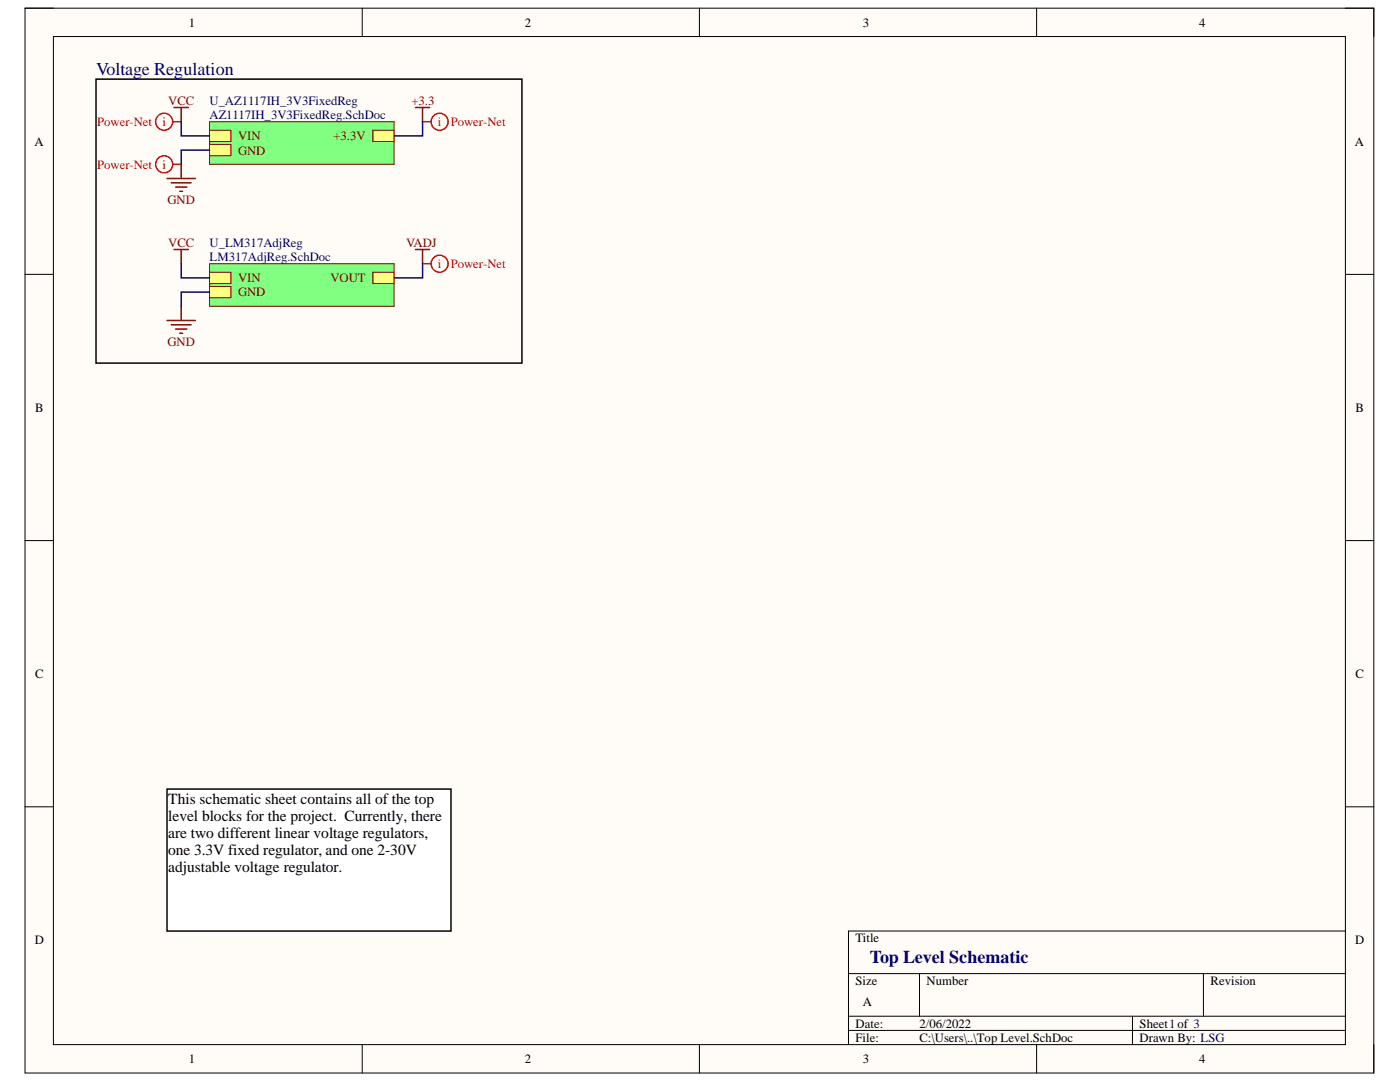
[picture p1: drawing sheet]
<svg xmlns="http://www.w3.org/2000/svg" width="279mm" height="216mm" viewBox="0 0 279 216" stroke-linecap="round" stroke-linejoin="round" font-family="sans-serif">
<path d="M5 1.6h269.2v212.5h-269.2z" fill-rule="evenodd" fill="#fffcf8"/>
<path d="M5 1.6h269.2v212.5h-269.2z" fill="none" stroke="#000" stroke-width=".2"/>
<path d="M10.7 7.3h257.8v201.1h-257.8z" fill-rule="evenodd" fill="#fffcf8"/>
<g fill="none" stroke="#000" stroke-width=".2">
<path d="M5 1.6h5.7M10.7 7.3h257.8v201.1h-257.8zM72.3 1.6v5.7M139.6 1.6v5.7M206.9 1.6v5.7M268.5 1.6h5.7v5.7M5 54.7h5.7M268.5 54.7h5.7M5 107.9h5.7M268.5 107.9h5.7M5 161h5.7M268.5 161h5.7"/>
<path d="M169.3 194.3h99.2M183.5 194.3v8.5M240.2 194.3v8.5M268.5 185.8h-99.2v22.6M72.3 208.4v5.7M139.6 208.4v5.7M169.3 202.8h99.2M169.3 205.6h99.2M206.9 208.4v5.7M226 202.8v5.6M274.2 208.4v5.7"/>
</g>
<path d="M33.3 35.6h5.7M34.2 36.5h3.9M34.7 21.5h2.9M35 37.3h2.3M35.9 38.2h.5M36.2 21.5v2.8M36.2 32.8v2.8M82.9 21.5h2.8M84.3 21.5v2.8" fill="none" stroke="#800000" stroke-width=".3"/>
<path d="M41.8 52.6h36.9v8.5h-36.9z" fill-rule="evenodd" fill="#80ff80"/>
<path d="M41.8 52.6h36.9v8.5h-36.9z" fill="none" stroke="#800000" stroke-width=".2"/>
<path d="M41.8 54.3h4.3v2.3h-4.3z" fill-rule="evenodd" fill="#ffff80"/>
<path d="M41.8 54.3h4.3v2.3h-4.3z" fill="none" stroke="#800000" stroke-width=".2"/>
<path d="M74.4 54.3h4.3v2.3h-4.3z" fill-rule="evenodd" fill="#ffff80"/>
<path d="M74.4 54.3h4.3v2.3h-4.3z" fill="none" stroke="#800000" stroke-width=".2"/>
<path d="M41.8 57.2h4.3v2.2h-4.3z" fill-rule="evenodd" fill="#ffff80"/>
<path d="M41.8 57.2h4.3v2.2h-4.3z" fill="none" stroke="#800000" stroke-width=".2"/>
<path d="M34.7 49.8h2.9M36.2 49.8v2.8M82.9 49.8h2.8M84.3 49.8v2.8M33.3 64h5.7M34.2 64.8h3.9M35 65.7h2.3M35.9 66.5h.5M36.2 61.1v2.9" fill="none" stroke="#800000" stroke-width=".3"/>
<path d="M41.8 24.3h36.9v8.5h-36.9z" fill-rule="evenodd" fill="#80ff80"/>
<path d="M41.8 24.3h36.9v8.5h-36.9z" fill="none" stroke="#800000" stroke-width=".2"/>
<path d="M41.8 26h4.3v2.3h-4.3z" fill-rule="evenodd" fill="#ffff80"/>
<path d="M41.8 26h4.3v2.3h-4.3z" fill="none" stroke="#800000" stroke-width=".2"/>
<path d="M74.4 26h4.3v2.3h-4.3z" fill-rule="evenodd" fill="#ffff80"/>
<path d="M74.4 26h4.3v2.3h-4.3z" fill="none" stroke="#800000" stroke-width=".2"/>
<path d="M41.8 28.8h4.3v2.3h-4.3z" fill-rule="evenodd" fill="#ffff80"/>
<path d="M41.8 28.8h4.3v2.3h-4.3z" fill="none" stroke="#800000" stroke-width=".2"/>
<g fill="none" stroke="#f00" stroke-width=".3">
<path d="M34.5 24.3h1.7M34.5 32.8h1.7M84.3 24.3h1.7M84.3 52.6h1.7"/>
<circle cx="32.8" cy="32.8" r="1.7"/>
<circle cx="32.8" cy="24.3" r="1.7"/>
<circle cx="87.7" cy="24.3" r="1.7"/>
<circle cx="87.7" cy="52.6" r="1.7"/>
</g>
<path d="M33.3 157.5h56.7v28.3h-56.7z" fill-rule="evenodd" fill="#fff"/>
<path d="M19.2 15.8h85v56.7h-85zM33.3 157.5h56.7v28.3h-56.7z" fill="none" stroke="#000" stroke-width=".3"/>
<path d="M36.2 24.3v2.8h5.6M41.8 30h-5.6v2.8M84.3 24.3v2.8h-5.6M36.2 52.6v2.9h5.6M41.8 58.3h-5.6v2.8M84.3 52.6v2.9h-5.6" fill="none" stroke="#000080" stroke-width=".3"/>
<g font-size="3.6" fill="#000080">
<text x="19.2" y="15">Voltage Regulation</text>
<text x="173.6" y="192.1">Top Level Schematic</text>
</g>
<g font-size="3.1">
<text x="33.6" y="160.5">This schematic sheet contains all of the top</text>
<text x="33.6" y="163.9">level blocks for the project. Currently, there</text>
<text x="33.6" y="167.2">are two different linear voltage regulators,</text>
<text x="33.6" y="170.7">one 3.3V fixed regulator, and one 2-30V</text>
<text x="33.6" y="174.1">adjustable voltage regulator.</text>
</g>
<g font-size="2.5">
<text x="37.7" y="5.3">1</text>
<text x="104.7" y="5.3">2</text>
<text x="172.2" y="5.3">3</text>
<text x="239.3" y="5.3">4</text>
<text x="6.9" y="29.1">A</text>
<text x="270.4" y="29.1">A</text>
<text x="7" y="82.2">B</text>
<text x="270.5" y="82.2">B</text>
<text x="7" y="135.3">C</text>
<text x="270.5" y="135.3">C</text>
<text x="6.9" y="188.4">D</text>
<text x="170.7" y="188.1">Title</text>
<text x="270.5" y="188.4">D</text>
<text x="170.7" y="196.6">Size</text>
<text x="184.9" y="196.6">Number</text>
<text x="241.6" y="196.6">Revision</text>
<text x="172.2" y="200.8">A</text>
<text x="170.7" y="205.1">Date:</text>
<text x="170.7" y="207.9">File:</text>
<text x="183.5" y="205.1">2/06/2022</text>
<text x="183.5" y="207.9">C:\Users\..\Top Level.SchDoc</text>
<text x="227.4" y="205.1">Sheet1of 3</text>
<text x="227.4" y="207.9">Drawn By: LSG</text>
<text x="37.7" y="212.1">1</text>
<text x="104.7" y="212.1">2</text>
<text x="172.2" y="212.1">3</text>
<text x="239.3" y="212.1">4</text>
</g>
<g font-size="2.5" fill="#800000">
<text x="33.6" y="20.9">VCC</text>
<text x="82.1" y="20.9">+3.3</text>
<text x="47.5" y="28">VIN</text>
<text x="66.5" y="28">+3.3V</text>
<text x="47.5" y="30.8">GND</text>
<text x="33.4" y="40.7">GND</text>
<text x="33.6" y="49.2">VCC</text>
<text x="81.1" y="49.2">VADJ</text>
<text x="47.5" y="56.3">VIN</text>
<text x="47.5" y="59.1">GND</text>
<text x="66" y="56.3">VOUT</text>
<text x="33.4" y="69.1">GND</text>
</g>
<g font-size="2.5" fill="#000080">
<text x="41.8" y="20.9">U_AZ1117IH_3V3FixedReg</text>
<text x="41.8" y="23.7">AZ1117IH_3V3FixedReg.SchDoc</text>
<text x="41.8" y="49.2">U_LM317AdjReg</text>
<text x="41.8" y="52.1">LM317AdjReg.SchDoc</text>
</g>
<g font-size="2.5" fill="#f00">
<text x="19.4" y="25.2">Power-Net</text>
<text x="32.4" y="25.2">i</text>
<text x="87.4" y="25.2">i</text>
<text x="90" y="25.2">Power-Net</text>
<text x="19.4" y="33.7">Power-Net</text>
<text x="32.4" y="33.7">i</text>
<text x="87.4" y="53.5">i</text>
<text x="90" y="53.5">Power-Net</text>
</g>
</svg>
